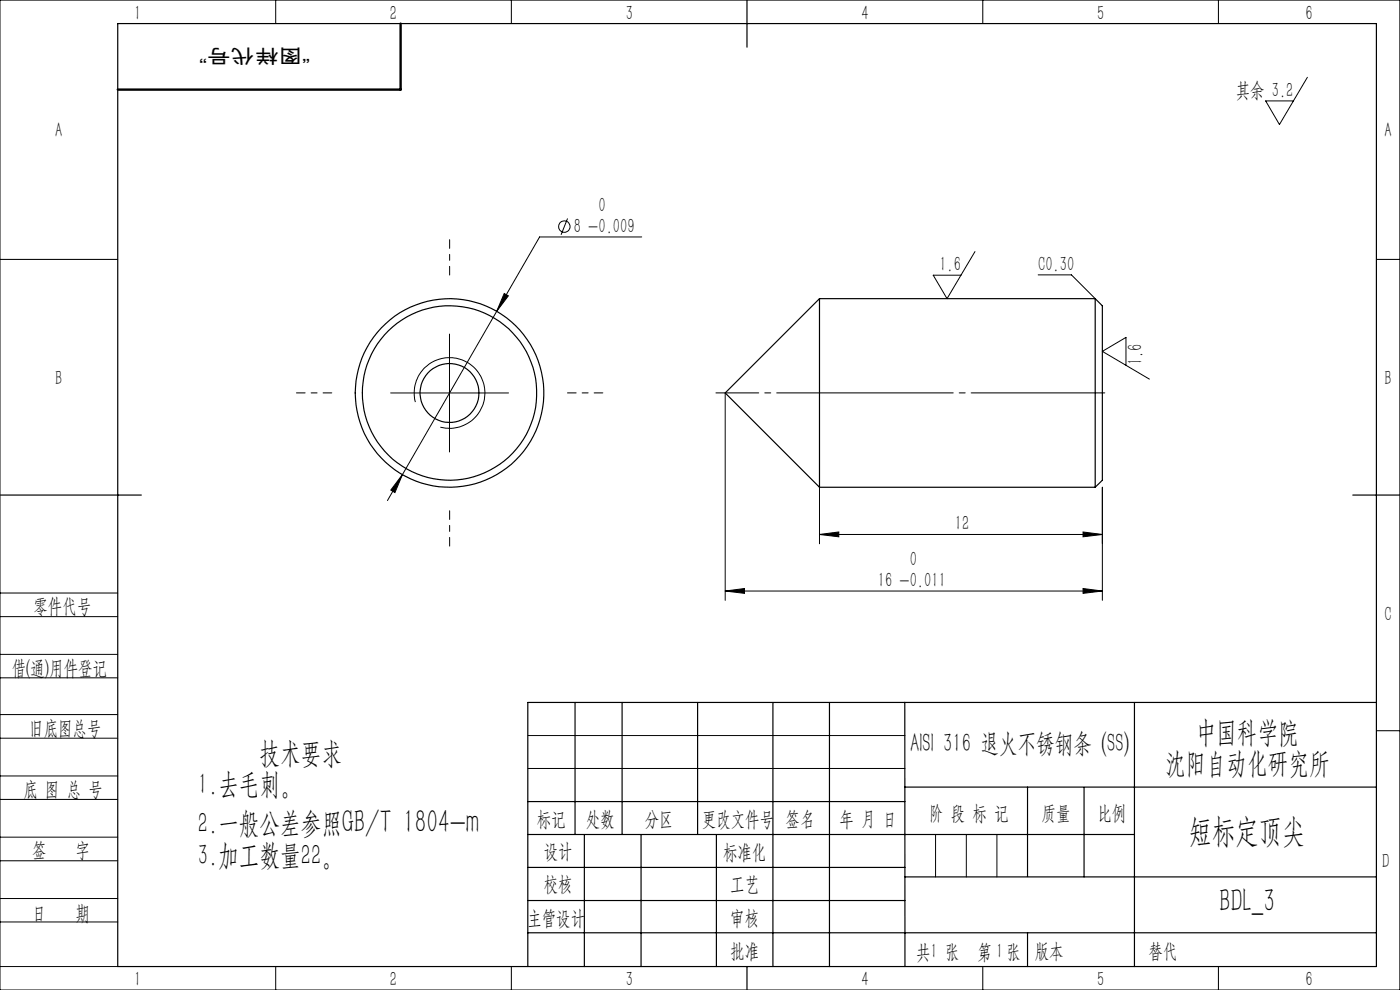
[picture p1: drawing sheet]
<svg xmlns="http://www.w3.org/2000/svg" width="297mm" height="210mm" viewBox="0 0 297 210" stroke-linecap="round" stroke-linejoin="round" font-family="sans-serif">
<g fill="none" stroke="#000" stroke-width=".21">
<path d="M0 0h297v210h-297zM58.5 0v5M108.5 0v5M208.5 0v5M258.5 0v5M277.4 16.4l-6 10-2.9-5h5.9M0 55h25M120.4 46.3l-1.4 3.5M136.1 50.3h-21.6l-9.1 15.7M206.8 53.4l-5.9 10-2.9-5h5.9M220.2 58.3h7.1l5 5.1M292 55h5"/>
<path d="M95.4 70.9v25M105.4 66l-20 34.7M107 62.3l.8 .5-2.4 3.2zM238.9 77.5v-5.9l-5 2.9 9.9 5.9M82.9 83.4h25M88.1 85.3a7.5 7.5 0 0 1 6.7-9.4 7.5 7.5 0 0 1 8.1 8.2 7.5 7.5 0 0 1-9.5 6.5M153.8 83.4v43.9M85.4 100.7l-1.6 3.8-.9-.5zM85.4 100.7l-3.2 5.5M173.8 113.4l4.1-.6v1.1zM173.8 103.4v11.9M173.8 113.4h60.1"/>
<path d="M229.8 112.8l4.1 .6-4.1 .5zM233.9 103.4v23.9M0 138.8h25M0 125.8h25M0 130.8h25M153.8 125.4l4.1-.6v1.1zM153.8 125.4h80.1M229.8 124.8l4.1 .6-4.1 .5zM0 143.8h25M0 156.6h25M0 151.6h25M112 156h80"/>
<path d="M292 155h5M0 169.6h25M0 164.6h25M0 177.6h25M112 163h80M198.5 177v9M205 177v9M211.5 177v9M0 182.6h25M0 190.6h25M0 195.6h25M0 205h25"/>
<path d="M58.5 205v5M108.5 205v5M208.5 205v5M258.5 205v5"/>
<circle cx="119.7" cy="48.1" r="1.21"/>
</g>
<path d="M234.4 83.3h-60.5" fill="none" stroke="#000" stroke-width=".21" stroke-dasharray="30.5 1.3 1.3 1.3" stroke-dashoffset="2.1"/>
<path d="M173.9 83.3h-22" fill="none" stroke="#000" stroke-width=".21" stroke-dasharray="30.5 1.3 1.3 1.3" stroke-dashoffset="21.4"/>
<g fill="none" stroke="#000" stroke-width=".25">
<path d="M25 5h267v200h-267zM158.5 0v10M173.8 63.4v40M173.8 63.4h58.5M173.8 63.4l-20 20 20 20M232.3 63.4v40M232.3 63.4l1.6 1.5v37l-1.6 1.5M0 105h30M173.8 103.4h58.5M287 105h10M122 149v28M132 149v28"/>
<path d="M148 149v28M164 149v56M176 149v56M191.9 149l.1 56M240.7 149v56M292 149h-180v56M112 177h128.7M112 170h80M124 177v28M136 177v28M152 177v28M191.9 167h100.1"/>
<path d="M218 167v18.9M230 167v19M112 197.9h180M112 184h80M112 191h80M192 186h100M218 197.9v7.1M158.5 205v5"/>
<circle cx="95.4" cy="83.4" r="18.5"/>
<circle cx="95.4" cy="83.4" r="20"/>
<circle cx="95.4" cy="83.4" r="6.2"/>
</g>
<path d="M85 5v14h-60" fill="none" stroke="#000" stroke-width=".5"/>
<path d="M95.4 58.3v-7.5M70.4 83.3h-7.5M120.4 83.3h7.5M95.4 108.3v7.5" fill="none" stroke="#000" stroke-width=".21" stroke-dasharray="30.5 1.3 1.3 1.3" stroke-dashoffset="28.6"/>
<g fill="#000">
<path d="M173.8 113.4l4.1-.6v1.1zM229.8 112.8l4.1 .6-4.1 .5zM85.4 100.7l-2.5 3.3 .9 .5zM107 62.3l-1.6 3.7 2.4-3.2z"/>
<path d="M229.8 124.8l4.1 .6-4.1 .5zM153.8 125.4l4.1-.6v1.1z"/>
</g>
<g font-size="7.1">
<text x="252.2" y="178.6">短标定顶尖</text>
<text x="258.6" y="193.5">BDL_3</text>
</g>
<g font-size="6.3">
<text x="55.1" y="161.8">技术要求</text>
<text x="253.7" y="157.5">中国科学院</text>
<text x="247.1" y="164">沈阳自动化研究所</text>
<text x="41.9" y="168.3">1.去毛刺。</text>
<text x="41.9" y="176.7">2.一般公差参照GB/T 1804-m</text>
<text x="41.9" y="183.4">3.加工数量22。</text>
</g>
<text font-size="5.6" x="193.1" y="159.5">AISI 316 退火不锈钢条 (SS)</text>
<g font-size="4.4">
<text x="28.5" y="4.1">1</text>
<text x="82.7" y="4.1">2</text>
<text x="132.7" y="4.1">3</text>
<text x="182.7" y="4.1">4</text>
<text x="232.7" y="4.1">5</text>
<text x="277" y="4.1">6</text>
<text x="262.1" y="20.5">其余 3.2</text>
<text x="11.7" y="29.1">A</text>
<text x="293.7" y="29.1">A</text>
<text x="127" y="45">0</text>
<text x="121.7" y="49.4">8 -0.009</text>
<text x="199.3" y="57.5">1.6</text>
<text x="220.2" y="57.4">C0.30</text>
<text x="242.3" y="77.5" transform="rotate(-90 242.3 77.5)">1.6</text>
<text x="11.7" y="81.6">B</text>
<text x="293.7" y="81.6">B</text>
<text x="202.6" y="112.5">12</text>
<text x="186.2" y="124.5">16 -0.011</text>
<text x="193" y="120.1">0</text>
<text x="7.1" y="130.1">零件代号</text>
<text x="293.7" y="131.6">C</text>
<text x="2.5" y="143.2">借(通)用件登记</text>
<text x="6.2" y="155.8">旧底图总号</text>
<text x="5" y="168.9">底 图 总 号</text>
<text x="197.1" y="173.8">阶 段 标 记</text>
<text x="221" y="173.8">质量</text>
<text x="232.8" y="173.8">比例</text>
<text x="113.9" y="175.2">标记</text>
<text x="124.3" y="175.2">处数</text>
<text x="136.8" y="175.2">分区</text>
<text x="148.9" y="175.2">更改文件号</text>
<text x="166.7" y="175.2">签名</text>
<text x="178.1" y="175.2">年 月 日</text>
<text x="6.8" y="181.9">签</text>
<text x="16" y="181.9">字</text>
<text x="115.3" y="182.1">设计</text>
<text x="153.4" y="182.2">标准化</text>
<text x="293.2" y="184.1">D</text>
<text x="115.3" y="189">校核</text>
<text x="154.9" y="189">工艺</text>
<text x="6.8" y="195.2">日</text>
<text x="16" y="195.2">期</text>
<text x="111.9" y="196.2">主管设计</text>
<text x="154.9" y="196.2">审核</text>
<text x="154.9" y="203.1">批准</text>
<text x="194.4" y="203.4">共 张</text>
<text x="197.4" y="203.1">1</text>
<text x="207.4" y="203.4">第 张</text>
<text x="211.3" y="203.1">1</text>
<text x="219.5" y="203.1">版本</text>
<text x="243.6" y="203.1">替代</text>
<text x="28.5" y="209.1">1</text>
<text x="82.7" y="209.1">2</text>
<text x="132.7" y="209.1">3</text>
<text x="182.7" y="209.1">4</text>
<text x="232.7" y="209.1">5</text>
<text x="277" y="209.1">6</text>
</g>
<text font-size="4.1" x="65.8" y="10.4" transform="rotate(-180 65.8 10.4)">“图样代号”</text>
</svg>
